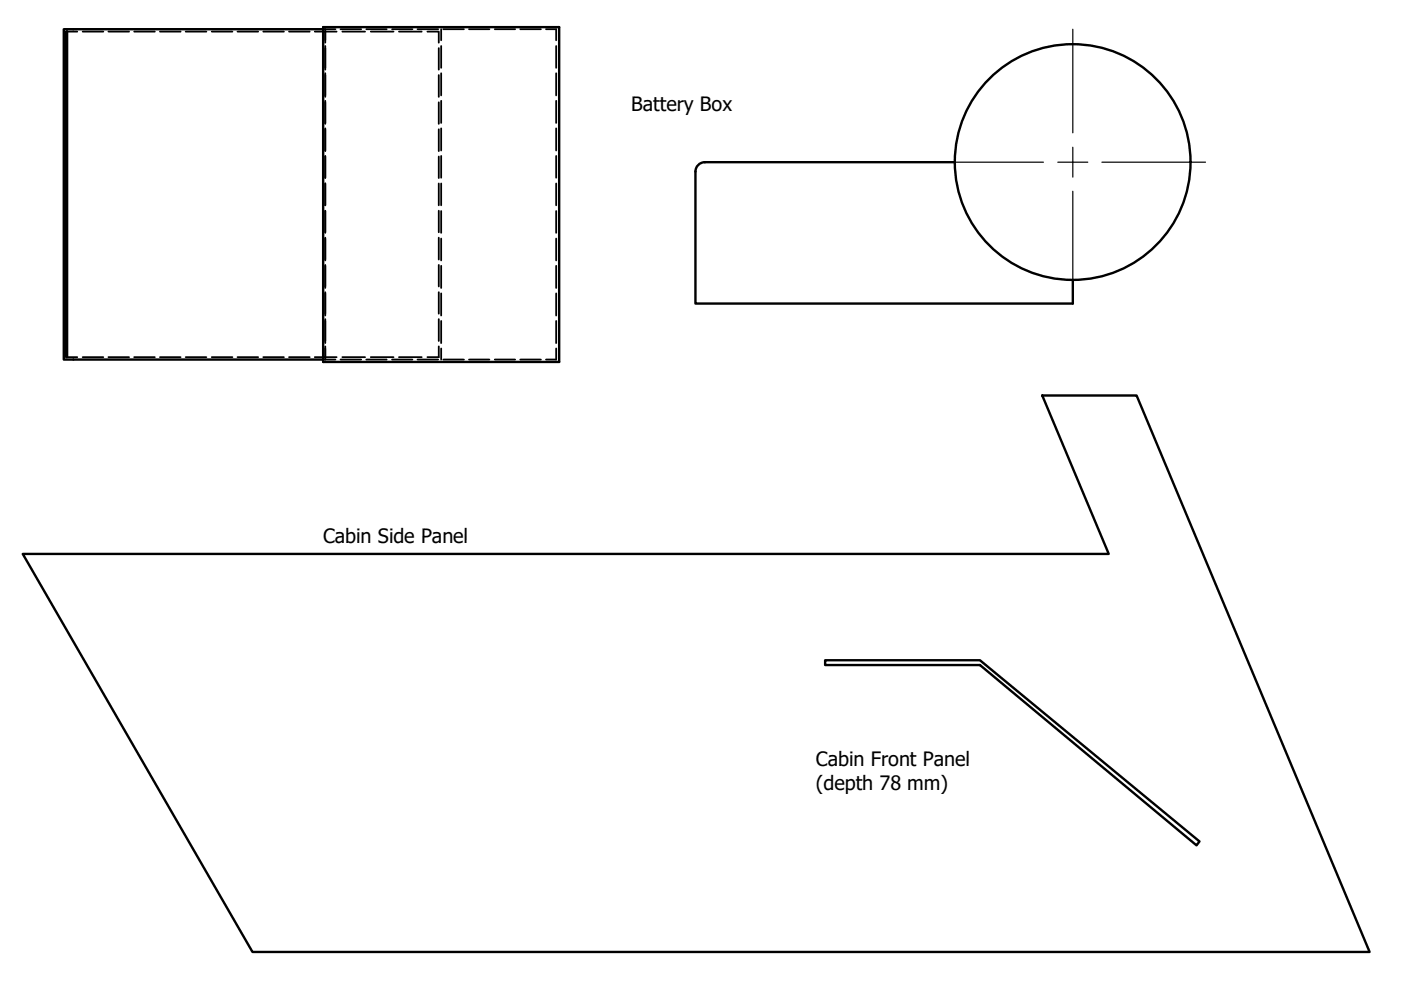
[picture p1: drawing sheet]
<svg xmlns="http://www.w3.org/2000/svg" width="297mm" height="210mm" viewBox="0 0 297 210" stroke-linecap="round" stroke-linejoin="round" font-family="sans-serif">
<!-- layer: Visible (ANSI) -->
<g fill="none" stroke="#000" stroke-width=".51">
<path d="M14 6.7h.2v69h-.2zM68.5 6.2h-55v70h55v.5h50.1v-70.9h-50.1v70.4M147.4 36.4v28h80.1v-5.1M149.4 34.4h53M149.4 34.4a2 2 0 0 0-2 2M4.8 117.4h230.3l-14.1-33.5h20l49.4 117.9h-236.9zM174.9 140h32.9l46.5 38.4-.6 .8-45.9-38.2h-32.9z"/>
<circle cx="227.4" cy="34.4" r="25"/>
</g>
<!-- layer: Hidden (ANSI) -->
<g fill="none" stroke="#000" stroke-width=".38">
<path d="M14.2 6.7h2.2M17.5 6.7h4.4M23 6.7h4.4M28.4 6.7h4.4M33.9 6.7h4.4M39.4 6.7h4.4M44.9 6.7h4.4M50.4 6.7h4.3M55.8 6.7h4.4M61.3 6.7h4.4M66.7 6.7h4.7M68.5 6.2h.2"/>
<path d="M68.8 6.2h2.3M69 6.2v2.9M69 9.8v5M69 15.5v5M72.2 6.2h4.4M72.6 6.7h4.8M77.7 6.2h4.3M78.6 6.7h4.8M83.1 6.2h4.3M84.6 6.7h4.8M88.5 6.2h4.4M90.6 6.7h2.4v2.4"/>
<path d="M93 10.2v4.6M93 15.9v4.6M93.5 6.2v2.3M93.5 9.8v4.6M93.5 15.5v4.7M94 6.2h4.4M99.4 6.2h4.4M104.9 6.2h4.3M110.3 6.2h4.4M115.8 6.2h2.1v2.3M117.9 9.8v4.6M117.9 15.5v4.7"/>
<path d="M69 21.4v4.9M69 27.2v4.8M69 33.1v4.7M69 38.9v4.6M93 21.7v4.6M93 27.4v4.6M93 33.2v4.6M93 38.9v4.6M93.5 21.4v4.7M93.5 27.2v4.7M93.5 33.1v4.6M93.5 38.9v4.6"/>
<path d="M117.9 21.4v4.7M117.9 27.2v4.7M117.9 33.1v4.6M117.9 38.9v4.6M69 44.7v4.7M69 50.4v4.8M69 56.2v4.9M93 44.7v4.5M93 50.4v4.6M93 56.2v4.5M93.5 44.7v4.7M93.5 50.6v4.6"/>
<path d="M93.5 56.4v4.7M117.9 44.7v4.7M117.9 50.6v4.6M117.9 56.4v4.7M14.2 75.7h2.2M17.5 75.7h4.4M23 75.7h4.4M28.4 75.7h4.4M33.9 75.7h4.4M39.4 75.7h4.4M44.9 75.7h4.4M50.4 75.7h4.3"/>
<path d="M55.8 75.7h4.4M61.3 75.7h4.4M66.7 75.7h4.7M68.5 76.2h.2M68.8 76.2h2.3M69 61.9v5M69 67.7v5M69 73.4v2.8M72.2 76.2h4.4M72.6 75.7h4.8M77.7 76.2h4.3M78.6 75.7h4.8"/>
<path d="M83.1 76.2h4.3M84.6 75.7h4.8M88.5 76.2h4.4M93 73.4v2.3h-2.4M93 61.9v4.6M93 67.7v4.6M93.5 62.2v4.7M93.5 68v4.7M93.5 73.9v2.3M94 76.2h4.4M99.4 76.2h4.4M104.9 76.2h4.3"/>
<path d="M110.3 76.2h4.4M117.9 73.9v2.3h-2.1M117.9 62.2v4.7M117.9 68v4.7"/>
</g>
<!-- layer: Center Mark (ANSI) -->
<path d="M227.5 6.2v22M199.3 34.4h21.9M224.3 34.4h6.3M227.5 31.2v6.4M233.6 34.4h22M227.5 40.5v22" fill="none" stroke="#000" stroke-width=".25"/>
<g font-size="4.2">
<text x="133.8" y="23.5">Battery Box</text>
<text x="68.5" y="115">Cabin Side Panel</text>
<text x="173" y="162.4">Cabin Front Panel</text>
<text x="173" y="167.4">(depth 78 mm)</text>
</g>
</svg>
